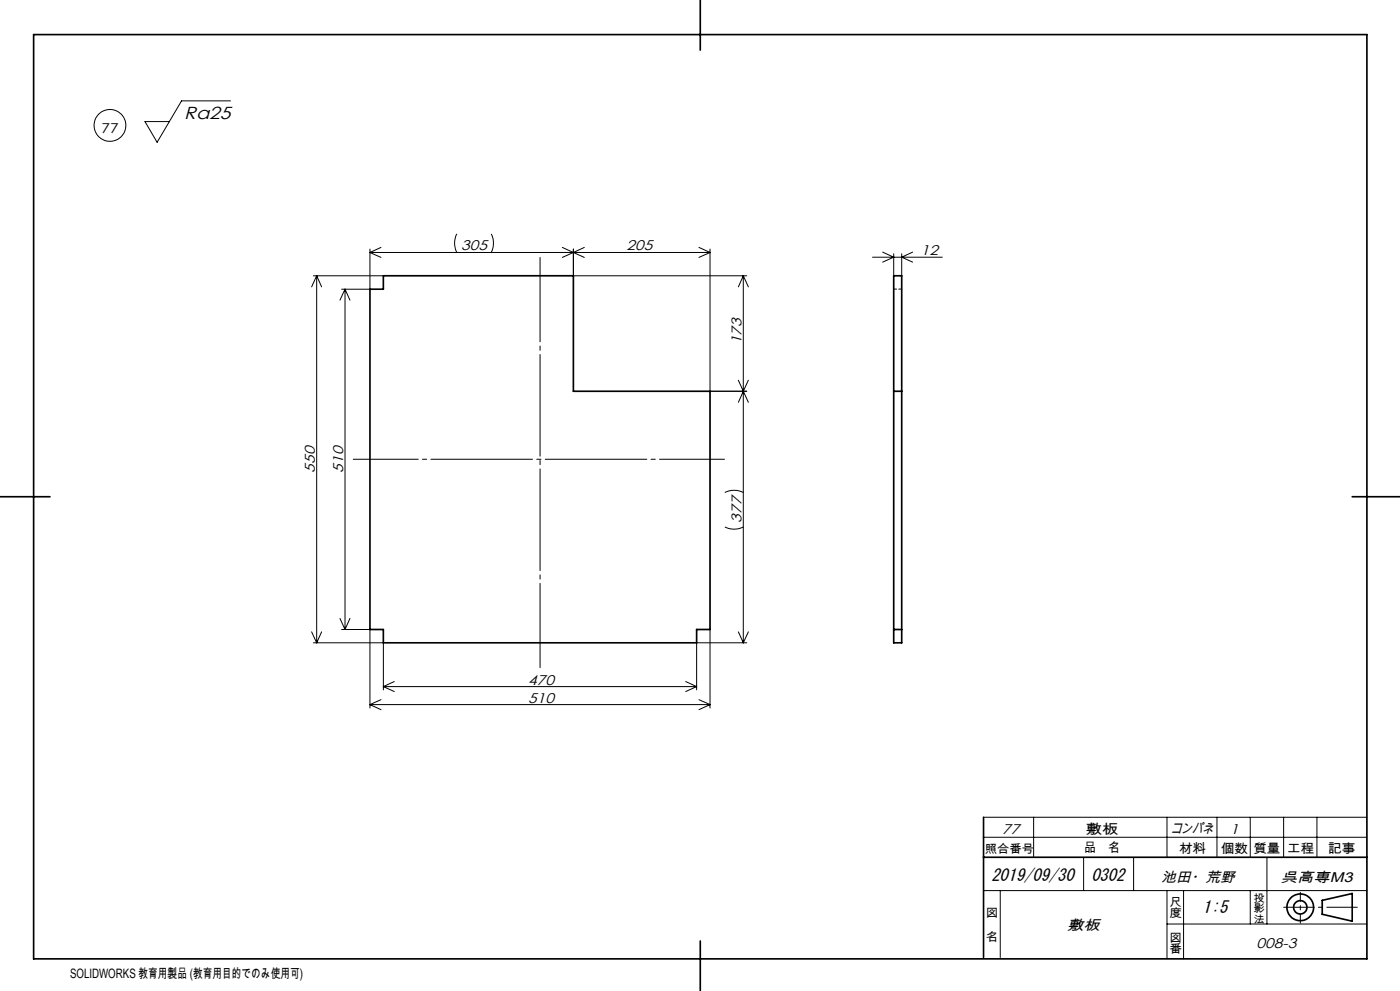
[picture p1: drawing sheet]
<svg xmlns="http://www.w3.org/2000/svg" width="420mm" height="297mm" viewBox="0 0 420 297" stroke-linecap="round" stroke-linejoin="round" font-family="sans-serif">
<g fill="none" stroke="#000" stroke-width=".3">
<path d="M69.1 30.2h-14.6l-7.4 12.4-3.6-6.2h7.3M111 74.6v12.1h-8.5M111 75.7h102M111 75.7l3.3 1.4M114.3 74.2l-3.3 1.5M137.1 70.1a6.1 6.1 0 0 0 0 5.6M147.4 70.1a6.4 6.4 0 0 1 0 5.6M168.7 74.2l3.3 1.5M172 74.6v8.1h52M172 75.7l-3.3 1.4M172 75.7l3.3 1.4M175.3 74.2l-3.3 1.5"/>
<path d="M209.7 74.2l3.3 1.5M213 74.6v42.7h11M213 75.7l-3.3 1.4M261.8 77.1h20.9M264.8 75.6l3.3 1.5-3.3 1.5M268.1 76.1v6.6M270.5 76.1v6.6M273.8 75.6l-3.3 1.5 3.3 1.5M94 82.7h21M95 82.7v109.9M95 82.7l1.5 3.3M95 82.7l-1.5 3.3"/>
<path d="M103.5 86.7v102M103.5 86.7l1.5 3.3M103.5 86.7l-1.5 3.3M223 82.7v109.9M223 82.7l1.5 3.3M223 82.7l-1.5 3.3M221.5 113.9l1.5 3.4M223 117.3l1.5 3.3M223 117.3l-1.5 3.3M224.5 113.9l-1.5 3.4M217.5 157.9a6.1 6.1 0 0 0 5.5 0M217.5 147.6a6.1 6.1 0 0 1 5.5 0"/>
<path d="M93.5 189.4l1.5 3.2M94 192.6h21v14.2M96.5 189.4l-1.5 3.2M102 185.3l1.5 3.4M102.5 188.7h8.5v23.5M105 185.3l-1.5 3.4M213 188.7v23.5M221.5 189.4l1.5 3.2M224 192.6h-15v14.2M224.5 189.4l-1.5 3.2M111 211.2h102M111 211.2l3.3 1.5"/>
<path d="M114.3 209.7l-3.3 1.5M115 205.8h94M115 205.8l3.3 1.5M118.3 204.3l-3.3 1.5M205.7 204.3l3.3 1.5M209 205.8l-3.3 1.5M209.7 209.7l3.3 1.5M213 211.2l-3.3 1.5M295.1 250.9h115M295.1 244.9h115M310.1 244.9v12M325.1 256.9v10"/>
<path d="M340.1 256.9v10M350.1 244.9v12M365.1 244.9v12M375.1 244.9v12M380.1 256.9v20M385.1 244.9v12M395.1 244.9v12M295.1 266.9h115M300.1 266.9v20M350.1 276.9h60M350.1 266.9v20.4M355.1 266.9v20.5"/>
<path d="M375.1 266.9v10"/>
<circle cx="33" cy="37.6" r="4.8"/>
</g>
<g fill="none" stroke="#000" stroke-width=".5">
<path d="M10.1 10.4h400v277h-400zM210.1 0v15M111 86.7h4v-4h57v34.6h41v71.4h-4v3.9h-94v-3.9h-4zM268.1 82.7h2.4v109.9h-2.4zM268.1 117.3h2.4M0 148.9h15M405.7 148.9h14.3M268.1 188.7h2.4M295.1 244.9v42M295.1 256.9h115M396.7 269.8l9-2v8.3l-9-2.1zM210.1 282v15"/>
<circle cx="390.1" cy="271.9" r="4"/>
<circle cx="390.1" cy="271.9" r="2"/>
</g>
<path d="M162 77.2v122.9" fill="none" stroke="#000" stroke-width=".3" stroke-dasharray="30.5 1.3 1.3 1.3" stroke-dashoffset="5.2"/>
<path d="M217.3 137.6h-111.3" fill="none" stroke="#000" stroke-width=".3" stroke-dasharray="30.5 1.3 1.3 1.3" stroke-dashoffset="11"/>
<path d="M390.1 276.7v-9.3" fill="none" stroke="#000" stroke-width=".3" stroke-dasharray="30.5 1.3 1.3 1.3" stroke-dashoffset="27.8"/>
<path d="M385.1 271.9h22.1" fill="none" stroke="#000" stroke-width=".3" stroke-dasharray="30.5 1.3 1.3 1.3" stroke-dashoffset="21.3"/>
<path d="M268.1 86.6h2.4" fill="none" stroke="#000" stroke-width=".3" stroke-dasharray="1.3 .6" stroke-dashoffset=".4"/>
<text font-size="5.2" x="55.3" y="35.7">Ra25</text>
<g font-size="5.1">
<text x="297.4" y="263.9">2019/09/30</text>
<text x="327.4" y="263.9">0302</text>
<text x="360.8" y="273.5">1:5</text>
</g>
<g font-size="4.2">
<text x="138.3" y="75.1">305</text>
<text x="188" y="75.1">205</text>
<text x="276.2" y="76.5">12</text>
<text x="222.4" y="103.2" transform="rotate(-90 222.4 103.2)">173</text>
<text x="94.4" y="141.6" transform="rotate(-90 94.4 141.6)">550</text>
<text x="102.9" y="141.6" transform="rotate(-90 102.9 141.6)">510</text>
<text x="222.4" y="156.6" transform="rotate(-90 222.4 156.6)">377</text>
<text x="158.4" y="205.2">470</text>
<text x="158.4" y="210.6">510</text>
<text x="300.7" y="249.9">77</text>
<text x="369" y="249.9">1</text>
<text x="348.4" y="264.4">池田・荒野</text>
<text x="384.2" y="264.4">呉高専M3</text>
<text x="320.1" y="278.6">敷板</text>
<text x="377" y="284.1">008-3</text>
</g>
<g font-size="4.1">
<text x="30.4" y="39.7">77</text>
<text x="325.7" y="249.9">敷板</text>
</g>
<text font-size="4" x="351.3" y="249.7">コンパネ</text>
<g font-size="3.9">
<text x="325.2" y="255.5">品　名</text>
<text x="353.7" y="255.6">材料</text>
<text x="366.2" y="255.6">個数</text>
<text x="376" y="255.6">質量</text>
<text x="386.1" y="255.6">工程</text>
<text x="398.4" y="255.6">記事</text>
<text x="21" y="293">SOLIDWORKS 教育用製品 (教育用目的でのみ使用可)</text>
</g>
<g font-size="3.5">
<text x="295.4" y="255.6">照合番号</text>
<text x="295.8" y="274.9">図</text>
<text x="350.8" y="271.4">尺</text>
<text x="350.8" y="274.9">度</text>
<text x="295.8" y="282">名</text>
<text x="350.8" y="282.2">図</text>
<text x="350.8" y="285.8">番</text>
</g>
<g font-size="3.2">
<text x="376" y="270.2">投</text>
<text x="376" y="273.4">影</text>
<text x="376" y="276.5">法</text>
</g>
</svg>
